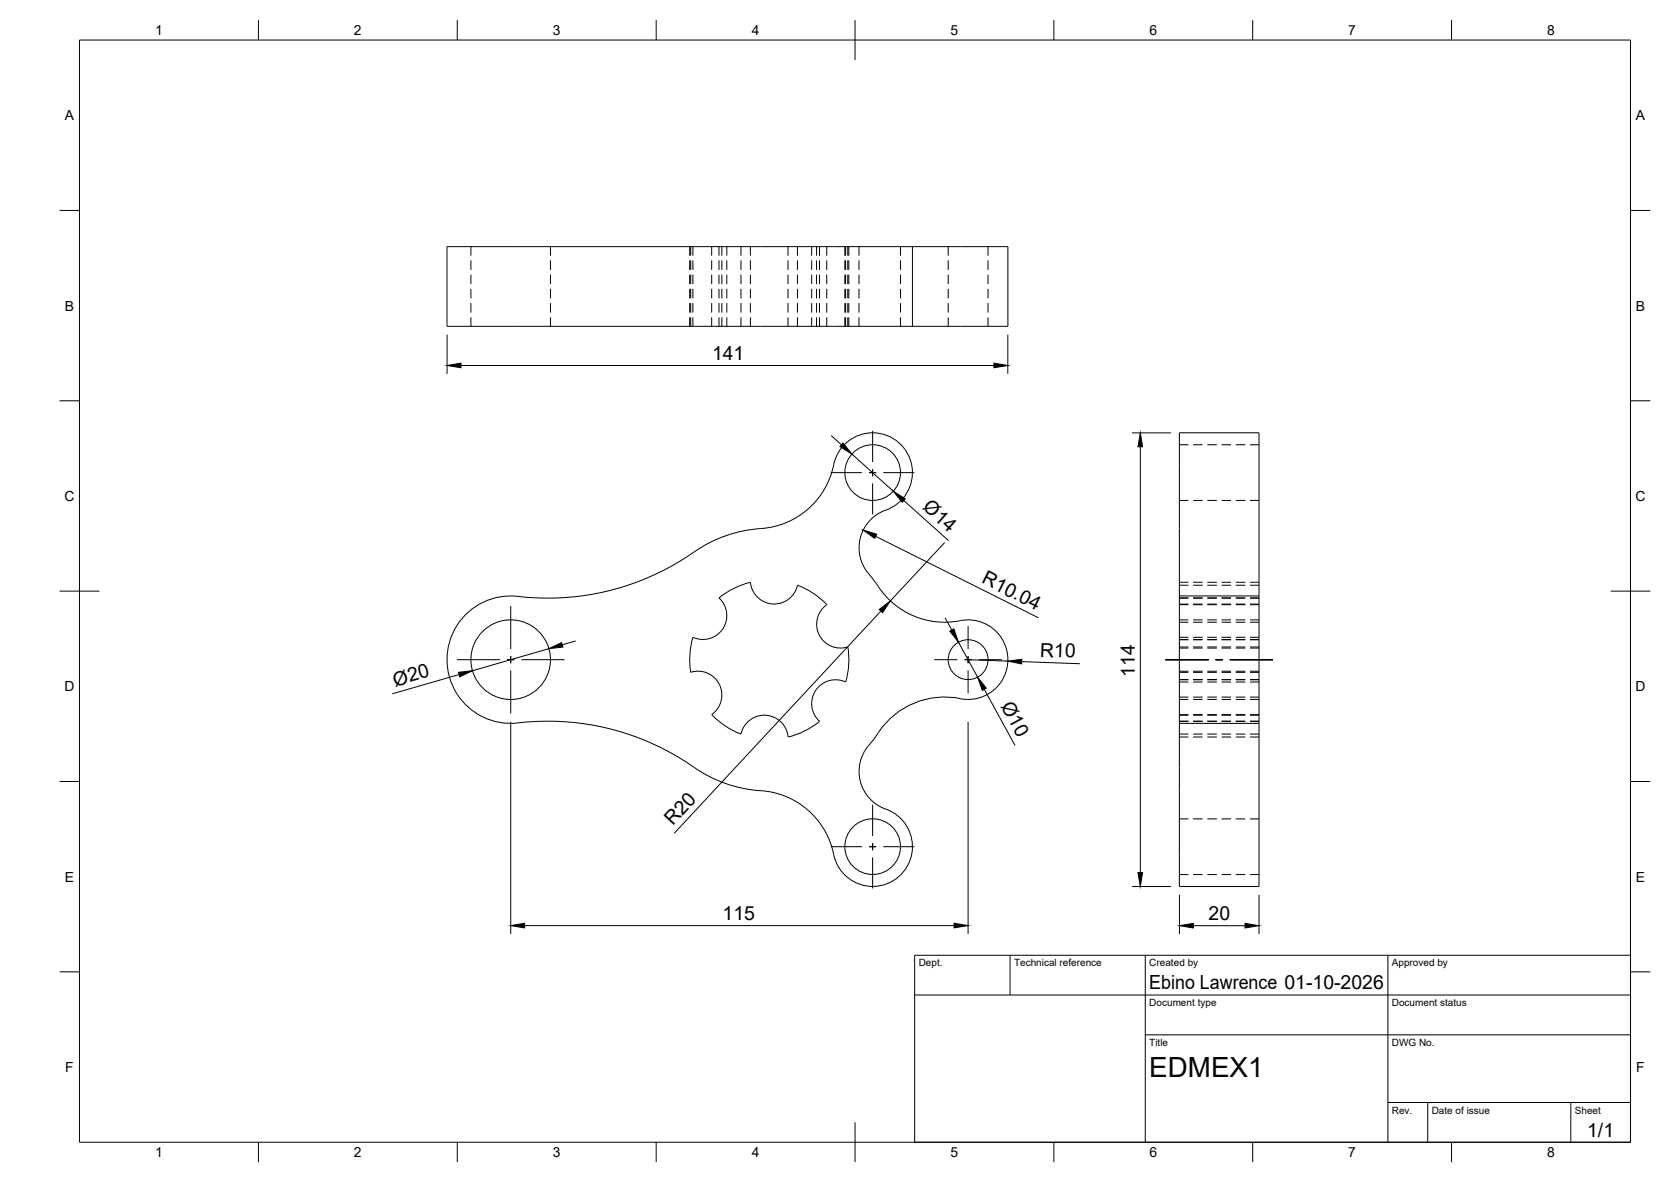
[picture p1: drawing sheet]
<svg xmlns="http://www.w3.org/2000/svg" width="420mm" height="297mm" viewBox="0 0 420 297" stroke-linecap="round" stroke-linejoin="round" font-family="sans-serif">
<!-- layer: Visible -->
<g fill="none" stroke="#000" stroke-width=".25">
<path d="M229.4 62h-117v20h117M229.4 62h24v20h-24M229.4 62v20M200.5 147.1a6 6 0 0 1-6.2 4.7 6 6 0 0 1-5.6-5.5 20.1 20.1 0 0 0-7.9 4 6 6 0 0 1 1 7.7 6 6 0 0 1-7.6 2.1 20.1 20.1 0 0 0-.5 8.9 6 6 0 0 1 7.2 3 6 6 0 0 1-1.9 7.6 19.8 19.8 0 0 0 7.3 4.9 6 6 0 0 1 6.3-4.8 6 6 0 0 1 5.6 5.5M200.5 147.1a19.8 19.8 0 0 1 7.4 4.9 6 6 0 0 0-1.9 7.5 6 6 0 0 0 7.2 3.1 20 20 0 0 1-.6 8.8M218.4 144.2a10.2 10.2 0 0 1 5.4-16.5 10 10 0 0 0 1.7-16.9 10 10 0 0 0-15.9 6 20.2 20.2 0 0 1-19.7 16.2 34.4 34.4 0 0 0-17.3 7 64.4 64.4 0 0 1-43.6 9.8 16 16 0 0 0-16.6 16.6 16 16 0 0 0 17.9 15.3 64.4 64.4 0 0 1 45.4 11.9 34.2 34.2 0 0 0 17.3 5.3 20.3 20.3 0 0 1 16.9 17 10 10 0 0 0 16.9 3.6 10 10 0 0 0-5-16.5 10.1 10.1 0 0 1-2.6-16.6l1.7-2.3M218.4 144.2l1.1 1.4a22.1 22.1 0 0 0 11.7 9.8 21.1 21.1 0 0 0 11.3 .4 10 10 0 0 1 10.9 10.5 10 10 0 0 1-11.9 9.3 19.9 19.9 0 0 0-20.6 8.5M296.5 149.8v32M296.5 149.8v-41h20.1v41M296.5 149.8h20.1M316.6 149.8v32M212.6 171.4a6 6 0 0 0-7.5 2.1 6 6 0 0 0 1 7.8 20 20 0 0 1-7.9 3.9"/>
<path d="M296.5 181.8v41h20.1v-41M296.5 181.8h20.1"/>
<circle cx="219.4" cy="118.8" r="7"/>
<circle cx="128.4" cy="165.8" r="10"/>
<circle cx="243.4" cy="165.8" r="5"/>
<circle cx="219.4" cy="212.8" r="7"/>
</g>
<!-- layer: Hidden -->
<g fill="none" stroke="#000" stroke-width=".25">
<path d="M118.4 62v2.2M118.4 65.4v2.4M118.4 69v2.4M118.4 72.6v2.4M118.4 76.2v2.4M118.4 79.7v2.3M138.4 62v2.2M138.4 65.4v2.4M138.4 69v2.4M138.4 72.6v2.4M138.4 76.2v2.4M138.4 79.7v2.3"/>
<path d="M173.4 62v2.2M173.4 65.4v2.4M173.4 69v2.4M173.4 72.6v2.4M173.4 76.2v2.4M173.4 79.7v2.3M173.7 62v2.2M173.7 65.4v2.4M173.7 69v2.4M173.7 72.6v2.4M173.7 76.2v2.4M173.7 79.7v2.3"/>
<path d="M174.2 62v2.2M174.2 65.4v2.4M174.2 69v2.4M174.2 72.6v2.4M174.2 76.2v2.4M174.2 79.7v2.3M178.9 62v2.2M178.9 65.4v2.4M178.9 69v2.4M178.9 72.6v2.4M178.9 76.2v2.4M178.9 79.7v2.3"/>
<path d="M180.8 62v2.2M180.8 65.4v2.4M180.8 69v2.4M180.8 72.6v2.4M180.8 76.2v2.4M180.8 79.7v2.3M181.5 62v2.2M181.5 65.4v2.4M181.5 69v2.4M181.5 72.6v2.4M181.5 76.2v2.4M181.5 79.7v2.3"/>
<path d="M182.8 62v2.2M182.8 65.4v2.4M182.8 69v2.4M182.8 72.6v2.4M182.8 76.2v2.4M182.8 79.7v2.3M186.3 62v2.2M186.3 65.4v2.4M186.3 69v2.4M186.3 72.6v2.4M186.3 76.2v2.4M186.3 79.7v2.3"/>
<path d="M188.7 62v2.2M188.7 65.4v2.4M188.7 69v2.4M188.7 72.6v2.4M188.7 76.2v2.4M188.7 79.7v2.3M198.1 62v2.2M198.1 65.4v2.4M198.1 69v2.4M198.1 72.6v2.4M198.1 76.2v2.4M198.1 79.7v2.3"/>
<path d="M200.5 62v2.2M200.5 65.4v2.4M200.5 69v2.4M200.5 72.6v2.4M200.5 76.2v2.4M200.5 79.7v2.3M204.1 62v2.2M204.1 65.4v2.4M204.1 69v2.4M204.1 72.6v2.4M204.1 76.2v2.4M204.1 79.7v2.3"/>
<path d="M205.3 62v2.2M205.3 65.4v2.4M205.3 69v2.4M205.3 72.6v2.4M205.3 76.2v2.4M205.3 79.7v2.3M206.1 62v2.2M206.1 65.4v2.4M206.1 69v2.4M206.1 72.6v2.4M206.1 76.2v2.4M206.1 79.7v2.3"/>
<path d="M207.9 62v2.2M207.9 65.4v2.4M207.9 69v2.4M207.9 72.6v2.4M207.9 76.2v2.4M207.9 79.7v2.3M212.4 62v2.2M212.4 65.4v2.4M212.4 69v2.4M212.4 72.6v2.4M212.4 76.2v2.4M212.4 79.7v2.3"/>
<path d="M212.6 62v2.2M212.6 65.4v2.4M212.6 69v2.4M212.6 72.6v2.4M212.6 76.2v2.4M212.6 79.7v2.3M213.2 62v2.2M213.2 65.4v2.4M213.2 69v2.4M213.2 72.6v2.4M213.2 76.2v2.4M213.2 79.7v2.3"/>
<path d="M213.4 62v2.2M213.4 65.4v2.4M213.4 69v2.4M213.4 72.6v2.4M213.4 76.2v2.4M213.4 79.7v2.3M216 62v2.2M216 65.4v2.4M216 69v2.4M216 72.6v2.4M216 76.2v2.4M216 79.7v2.3"/>
<path d="M226.4 62v2.2M226.4 65.4v2.4M226.4 69v2.4M226.4 72.6v2.4M226.4 76.2v2.4M226.4 79.7v2.3M238.4 62v2.2M238.4 65.4v2.4M238.4 69v2.4M238.4 72.6v2.4M238.4 76.2v2.4M238.4 79.7v2.3"/>
<path d="M248.4 62v2.2M248.4 65.4v2.4M248.4 69v2.4M248.4 72.6v2.4M248.4 76.2v2.4M248.4 79.7v2.3M296.5 111.8h2.3M300 111.8h2.4M303.6 111.8h2.4M307.1 111.8h2.4M310.7 111.8h2.4M314.3 111.8h2.3"/>
<path d="M296.5 125.8h2.3M300 125.8h2.4M303.6 125.8h2.4M307.1 125.8h2.4M310.7 125.8h2.4M314.3 125.8h2.3M296.5 150.3h2.3M296.5 152h2.3M296.5 147.1h2.3M296.5 146.3h2.3M296.5 151.8h2.3M296.5 155.8h2.3"/>
<path d="M296.5 156.4h2.3M300 150.3h2.4M300 152h2.4M300 147.1h2.4M300 146.3h2.4M300 151.8h2.4M300 155.8h2.4M300 156.4h2.4M303.6 150.3h2.4M303.6 152h2.4M303.6 147.1h2.4M303.6 146.3h2.4"/>
<path d="M303.6 151.8h2.4M303.6 155.8h2.4M303.6 156.4h2.4M307.1 150.3h2.4M307.1 152h2.4M307.1 147.1h2.4M307.1 146.3h2.4M307.1 151.8h2.4M307.1 155.8h2.4M307.1 156.4h2.4M310.7 150.3h2.4M310.7 152h2.4"/>
<path d="M310.7 147.1h2.4M310.7 146.3h2.4M310.7 151.8h2.4M310.7 155.8h2.4M310.7 156.4h2.4M314.3 150.3h2.3M314.3 152h2.3M314.3 147.1h2.3M314.3 146.3h2.3M314.3 151.8h2.3M314.3 155.8h2.3M314.3 156.4h2.3"/>
<path d="M296.5 160.2h2.3M296.5 169h2.3M296.5 179.6h2.3M296.5 171.4h2.3M296.5 162.6h2.3M296.5 160.7h2.3M296.5 168.7h2.3M296.5 179.7h2.3M296.5 170.8h2.3M296.5 162.9h2.3M296.5 175.8h2.3M296.5 160.8h2.3"/>
<path d="M296.5 175.2h2.3M300 160.2h2.4M300 169h2.4M300 179.6h2.4M300 171.4h2.4M300 162.6h2.4M300 160.7h2.4M300 168.7h2.4M300 179.7h2.4M300 170.8h2.4M300 162.9h2.4M300 175.8h2.4"/>
<path d="M300 160.8h2.4M300 175.2h2.4M303.6 160.2h2.4M303.6 169h2.4M303.6 179.6h2.4M303.6 171.4h2.4M303.6 162.6h2.4M303.6 160.7h2.4M303.6 168.7h2.4M303.6 179.7h2.4M303.6 170.8h2.4M303.6 162.9h2.4"/>
<path d="M303.6 175.8h2.4M303.6 160.8h2.4M303.6 175.2h2.4M307.1 160.2h2.4M307.1 169h2.4M307.1 179.6h2.4M307.1 171.4h2.4M307.1 162.6h2.4M307.1 160.7h2.4M307.1 168.7h2.4M307.1 179.7h2.4M307.1 170.8h2.4"/>
<path d="M307.1 162.9h2.4M307.1 175.8h2.4M307.1 160.8h2.4M307.1 175.2h2.4M310.7 160.2h2.4M310.7 169h2.4M310.7 179.6h2.4M310.7 171.4h2.4M310.7 162.6h2.4M310.7 160.7h2.4M310.7 168.7h2.4M310.7 179.7h2.4"/>
<path d="M310.7 170.8h2.4M310.7 162.9h2.4M310.7 175.8h2.4M310.7 160.8h2.4M310.7 175.2h2.4M314.3 160.2h2.3M314.3 169h2.3M314.3 179.6h2.3M314.3 171.4h2.3M314.3 162.6h2.3M314.3 160.7h2.3M314.3 168.7h2.3"/>
<path d="M314.3 179.7h2.3M314.3 170.8h2.3M314.3 162.9h2.3M314.3 175.8h2.3M314.3 160.8h2.3M314.3 175.2h2.3M296.5 184.5h2.3M296.5 185.2h2.3M296.5 181.3h2.3M296.5 181.2h2.3M300 184.5h2.4M300 185.2h2.4"/>
<path d="M300 181.3h2.4M300 181.2h2.4M303.6 184.5h2.4M303.6 185.2h2.4M303.6 181.3h2.4M303.6 181.2h2.4M307.1 184.5h2.4M307.1 185.2h2.4M307.1 181.3h2.4M307.1 181.2h2.4M310.7 184.5h2.4M310.7 185.2h2.4"/>
<path d="M310.7 181.3h2.4M310.7 181.2h2.4M314.3 184.5h2.3M314.3 185.2h2.3M314.3 181.3h2.3M314.3 181.2h2.3M296.5 205.8h2.3M296.5 219.8h2.3M300 205.8h2.4M300 219.8h2.4M303.6 205.8h2.4M303.6 219.8h2.4"/>
<path d="M307.1 205.8h2.4M307.1 219.8h2.4M310.7 205.8h2.4M310.7 219.8h2.4M314.3 205.8h2.3M314.3 219.8h2.3"/>
</g>
<!-- layer: BORDER -->
<g fill="none" stroke="#000" stroke-width=".25">
<path d="M20 10.1h390v276.9h-390zM65 5.1v5M115 5.1v5M165 5.1v5M215 5.1v10M265 5.1v5M315 5.1v5M365 5.1v5M15 52.9h5M410 52.9h5M15 100.7h5M410 100.7h5"/>
<path d="M15 148.6h10M405 148.6h10M15 196.4h5M410 196.4h5M15 244.2h5M410 244.2h5M65 287v5M115 287v5M165 287v5M215 282.1v9.9M265 287v5M315 287v5"/>
<path d="M365 287v5"/>
</g>
<!-- layer: TITLEBLOCK -->
<path d="M230 240.1h180v46.9h-180zM230 250h180M254 240.1v9.9M288 240.1v46.9M349 240.1v46.9M288 260.1h122M349 277.1h61M359 277.1v9.9M395 277.1v9.9" fill="none" stroke="#000" stroke-width=".25"/>
<!-- layer: Smart Centers -->
<g fill="none" stroke="#000" stroke-width=".25">
<path d="M208.9 118.8h7.8M218.5 118.8h1.8M219.4 108.3v7.8M219.4 117.9v1.8M222.1 118.8h7.8M219.4 121.5v7.8M128.4 152.3v10.8M243.4 157.3v5.8M114.9 165.8h10.8M127.5 165.8h1.8M128.4 164.9v1.8M128.4 168.5v10.8"/>
<path d="M131.1 165.8h10.8M234.9 165.8h5.8M242.5 165.8h1.8M243.4 164.9v1.8M243.4 168.5v5.8M246.1 165.8h5.8M293.1 165.8h10.8M305.7 165.8h1.7M309.2 165.8h10.9M208.9 212.8h7.8M218.5 212.8h1.8M219.4 202.3v7.8"/>
<path d="M219.4 211.9v1.8M219.4 215.5v7.8M222.1 212.8h7.8"/>
</g>
<!-- layer: FD_Dimensions -->
<g fill="none" stroke="#000" stroke-width=".25">
<path d="M112.4 84.1v9.8M115.9 91.8h134M253.4 84.1v9.8M209 109.4l2.6 2.4M214.2 114.1l10.4 9.4M284.6 108.8h9.8M286.7 112.3v107M220.2 134.8l40.9 20.4M227.2 125.8l11.3 10.1M237.5 136.4l-13.6 14.6M221.5 153.6l-52 55.8M237.6 155.3l1.7 3"/>
<path d="M115.4 169.5l-16.8 4.9M138 163l-19.2 5.6M144.8 161.1l-3.4 .9M241 161.4l4.8 8.8M243.4 165.8l10 .3M247.5 173.2l7.7 14.2M256.9 166.3l14.6 .5M128.4 181.4v53.3M243.4 181.4v53.3M131.9 232.6h108M284.6 222.8h9.8M296.6 224.9v9.8"/>
<path d="M300.1 232.6h13M316.6 224.9v9.8"/>
</g>
<g fill="#000" stroke="#000" stroke-width=".25">
<path d="M112.4 91.8l3.5-.5v1.1zM249.9 91.3l3.5 .5-3.5 .6zM212 111.3l2.2 2.8-3-1.9zM286.7 108.8l.6 3.5h-1.2zM217 133.2l3.4 1-.5 1.1zM224.6 123.5l3 1.9-.8 .8zM221.1 153.2l2.8-2.2-2 3zM238.8 158.6l1-.6 1.2 3.4zM115.3 169l3.5-.4-3.2 1.5zM138 163l3.2-1.5 .3 1.1zM245.8 170.2l2.2 2.8-1 .5zM253.4 166.1l3.5-.4v1.1z"/>
<path d="M286.1 219.3h1.2l-.6 3.5zM128.4 232.6l3.5-.6v1.2zM239.9 232l3.5 .6-3.5 .6zM296.6 232.6l3.5-.6v1.2zM313.1 232l3.5 .6-3.5 .6z"/>
</g>
<text font-size="7" x="289" y="270.6">EDMEX1</text>
<g font-size="4.9">
<text x="179" y="90.5">141</text>
<text x="231.8" y="127.8" transform="rotate(42 231.8 127.8)">Ø14</text>
<text x="246.6" y="146.4" transform="rotate(27 246.6 146.4)">R10.04</text>
<text x="261.5" y="165" transform="rotate(2 261.5 165)">R10</text>
<text x="99.4" y="172.6" transform="rotate(-16 99.4 172.6)">Ø20</text>
<text x="285.3" y="170" transform="rotate(-90 285.3 170)">114</text>
<text x="251.6" y="177.5" transform="rotate(61 251.6 177.5)">Ø10</text>
<text x="169.2" y="207.7" transform="rotate(-47 169.2 207.7)">R20</text>
<text x="181.7" y="231.1">115</text>
<text x="303.9" y="231.2">20</text>
<text x="289" y="248.5">Ebino Lawrence 01-10-2026</text>
<text x="399.1" y="285.7">1/1</text>
</g>
<g font-size="3.5">
<text x="39" y="8.8">1</text>
<text x="89" y="8.8">2</text>
<text x="139" y="8.8">3</text>
<text x="189" y="8.8">4</text>
<text x="239" y="8.8">5</text>
<text x="289" y="8.8">6</text>
<text x="339" y="8.8">7</text>
<text x="389" y="8.8">8</text>
<text x="16.3" y="30.2">A</text>
<text x="411.3" y="30.2">A</text>
<text x="16.3" y="78">B</text>
<text x="411.3" y="78">B</text>
<text x="16.2" y="125.9">C</text>
<text x="411.2" y="125.9">C</text>
<text x="16.2" y="173.7">D</text>
<text x="411.2" y="173.7">D</text>
<text x="16.3" y="221.6">E</text>
<text x="411.3" y="221.6">E</text>
<text x="16.4" y="269.4">F</text>
<text x="411.4" y="269.4">F</text>
<text x="39" y="290.8">1</text>
<text x="89" y="290.8">2</text>
<text x="139" y="290.8">3</text>
<text x="189" y="290.8">4</text>
<text x="239" y="290.8">5</text>
<text x="289" y="290.8">6</text>
<text x="339" y="290.8">7</text>
<text x="389" y="290.8">8</text>
</g>
<g font-size="2.5">
<text x="231" y="242.9">Dept.</text>
<text x="255" y="242.9">Technical reference</text>
<text x="289" y="242.9">Created by</text>
<text x="350" y="242.9">Approved by</text>
<text x="289" y="252.8">Document type</text>
<text x="350" y="252.8">Document status</text>
<text x="289" y="262.9">Title</text>
<text x="350" y="262.9">DWG No.</text>
<text x="350" y="279.9">Rev.</text>
<text x="360" y="279.9">Date of issue</text>
<text x="396" y="279.9">Sheet</text>
</g>
</svg>
